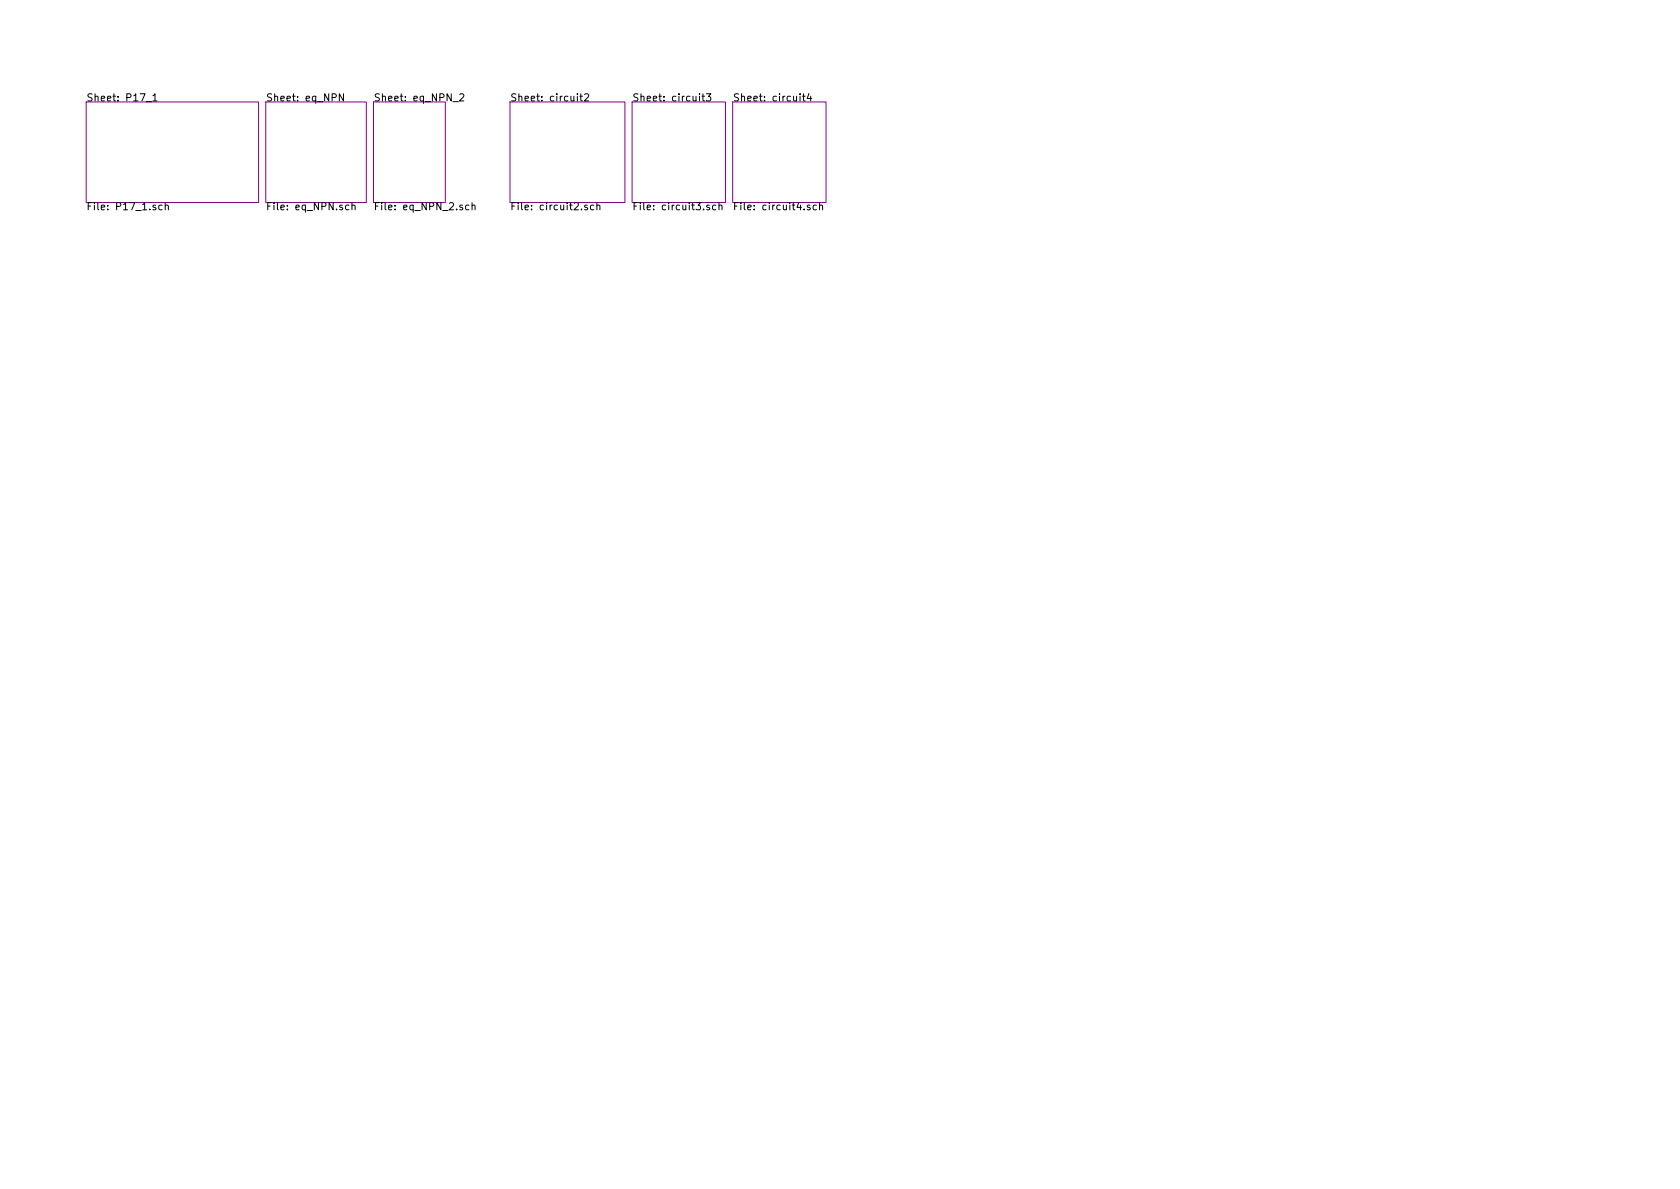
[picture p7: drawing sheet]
<svg xmlns="http://www.w3.org/2000/svg" width="297mm" height="210mm" viewBox="0 0 297 210" stroke-linecap="round" stroke-linejoin="round" font-family="sans-serif">
<path d="M15.2 18h30.5v17.8h-30.5zM47 18h17.8v17.8h-17.8zM66 18h12.7v17.8h-12.7zM90.2 18h20.3v17.8h-20.3zM111.8 18h16.5v17.8h-16.5zM129.5 18h16.5v17.8h-16.5z" fill="none" stroke="#840084" stroke-width=".18"/>
<g fill="none" stroke="#000" stroke-width=".18">
<path d="M25.8 18h1M27 16.9l.4-.3v1.3M27 17.9h.8M60.7 16.6v1.3l-.7-1.3v1.3M80.1 18h1M81.3 16.7l.5-.1 .2 .3-.8 1h.8M102.1 16.6v.1M102.1 17v.9M102.5 17h.5M102.7 16.6v1.1l.3 .2M103.4 16.7l.4-.1 .3 .3-.8 1h.8M123.7 16.6v.1"/>
<path d="M123.7 17v.9M124.1 17h.5M124.3 16.6v1.1l.3 .2M124.9 16.6h.8l-.5 .5 .4 .1 .1 .4-.3 .3-.5-.2M141.5 16.6v.1M141.5 17v.9M141.9 17h.5M142.1 16.6v1.1l.3 .2M143 16.5l-.3 .9h.8M143.3 17v.9M28.7 36.3h-.4l-.2 .2 .1 .6h.5M29.2 36.4l.2-.1h.3l.1 .8"/>
<path d="M29.2 35.8v1.3M61.7 36.3h-.4l-.2 .2 .1 .6h.5M62.2 36.4l.2-.1h.3l.1 .8M62.2 35.8v1.3M82.9 36.3h-.4l-.2 .2 .1 .6h.5M83.5 36.4l.1-.1h.3l.1 .8M83.5 35.8v1.3M103.8 36.3h-.3l-.1 .1v.2l.4 .1v.4h-.4M105 36.3h-.4l-.2 .2 .1 .6h.5M105.5 36.4l.2-.1h.3l.1 .8M105.5 35.8v1.3M125.4 36.3h-.3l-.2 .1 .1 .2 .4 .1v.4h-.5"/>
<path d="M126.6 36.3h-.4l-.2 .2 .1 .6h.5M127.1 36.4l.2-.1h.3l.1 .8M127.1 35.8v1.3M143.2 36.3h-.3l-.2 .1 .1 .2 .4 .1v.4h-.5M144.3 36.3h-.3l-.2 .2 .1 .6h.4M144.9 36.4l.2-.1h.3v.8M144.9 35.8v1.3"/>
</g>
<g font-size="1.8">
<text x="15.2" y="17.9">Sheet: P17_1</text>
<text x="47" y="17.9">Sheet: eq_NPN</text>
<text x="66" y="17.9">Sheet: eq_NPN_2</text>
<text x="90.2" y="17.9">Sheet: circuit2</text>
<text x="111.8" y="17.9">Sheet: circuit3</text>
<text x="129.5" y="17.9">Sheet: circuit4</text>
<text x="15.2" y="37.2">File: P17_1.sch</text>
<text x="47" y="37.2">File: eq_NPN.sch</text>
<text x="66" y="37.2">File: eq_NPN_2.sch</text>
<text x="90.2" y="37.2">File: circuit2.sch</text>
<text x="111.8" y="37.2">File: circuit3.sch</text>
<text x="129.5" y="37.2">File: circuit4.sch</text>
</g>
</svg>
